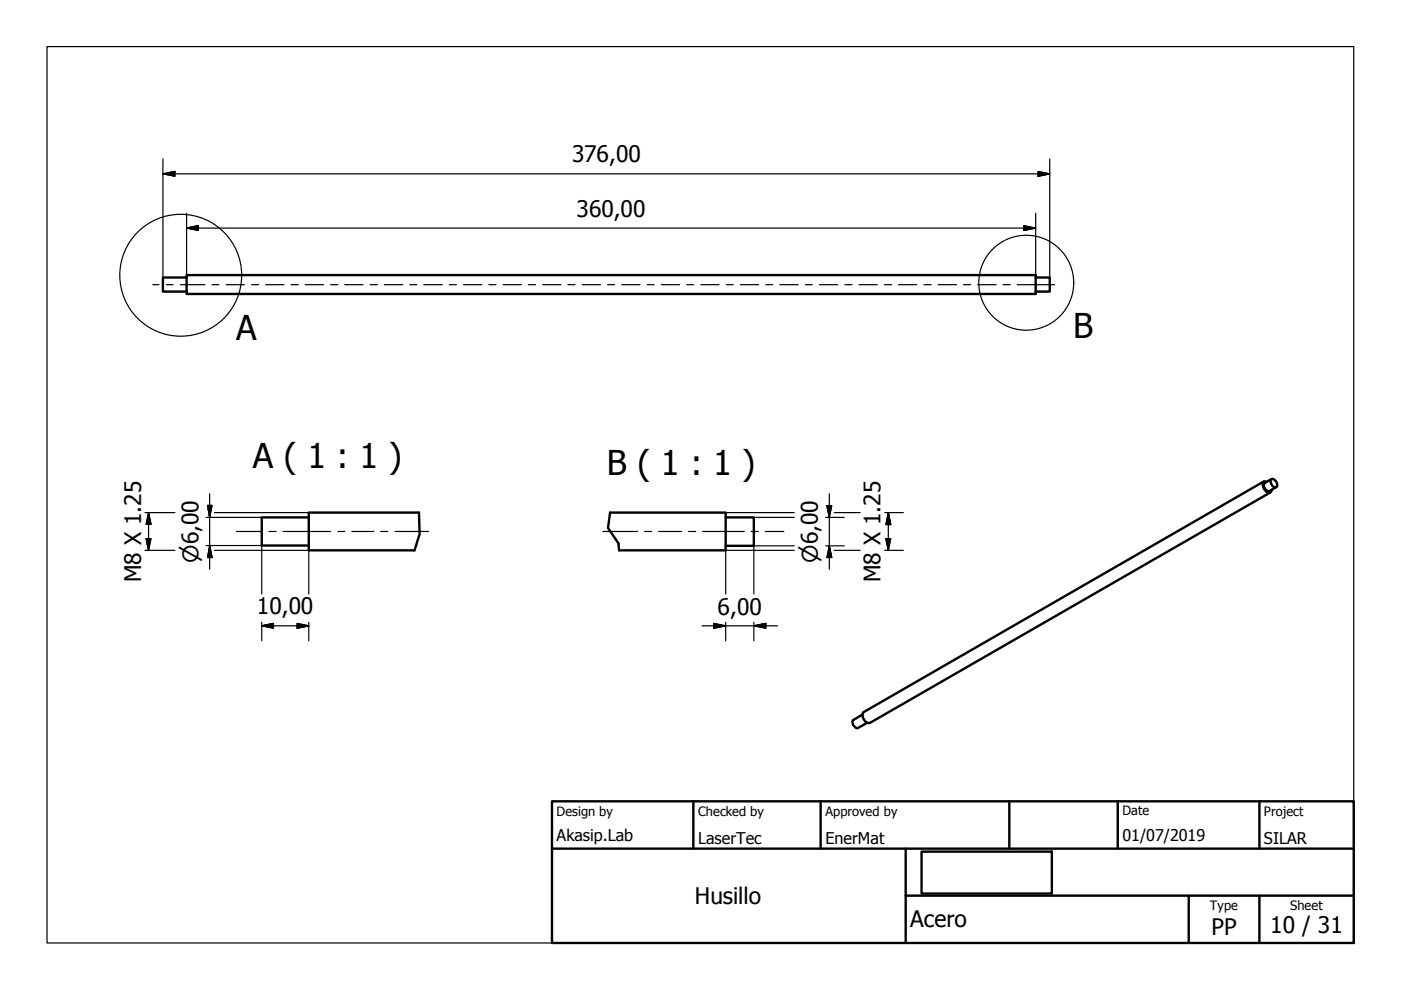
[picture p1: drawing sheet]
<svg xmlns="http://www.w3.org/2000/svg" width="297mm" height="210mm" viewBox="0 0 297 210" stroke-linecap="round" stroke-linejoin="round" font-family="sans-serif">
<!-- layer: Visible (ISO) -->
<path d="M39.6 58.8h-5.1v3h5.1M39.6 58.3h180v4h-180zM219.6 58.8h3v3h-3M65.5 109.7h-10v6h10M88.8 108.7h-23.3v8h22.4M129.3 108.7h24.6v8h-22.6M153.9 109.7h5.9v6h-5.9M268 102.1l-84.9 48.9a1.52 1.52 0 0 0 1.4 2.3l84.8-48.9M268.6 102.1h-.3a.49 .49 0 0 0-.6 .6l.2 .8a1.09 1.09 0 0 0 1.5 .9l.2-.5M269.4 101.8l.2-.2a1.01 1.01 0 0 1 1.2 1.2l-.2 .5a1.12 1.12 0 0 1-1.2-1.3zM269.6 101.6l-1.4 .8a1.14 1.14 0 0 0 1 1.7l1.4-.8M182.9 151.5l-1.9 1.1a1.07 1.07 0 0 0 .3 1.5l.2 .2h.4l1.9-1" fill="none" stroke="#000" stroke-width=".51"/>
<!-- layer: Break Line (ISO) -->
<path d="M88.8 108.7l.2 4.6-1.1 3.4M129.3 108.7l-.4 3.2 2.2 3.3 .2 1.5" fill="none" stroke="#000" stroke-width=".51"/>
<!-- layer: Detail Boundary (ISO) -->
<g fill="none" stroke="#000" stroke-width=".25">
<circle cx="38.3" cy="58.4" r="12.9"/>
<circle cx="217.6" cy="59.9" r="10.1"/>
</g>
<!-- layer: Sketch Geometry (ISO) -->
<path d="M10 9.9h277v190h-277z" fill="none" stroke="#000" stroke-width=".25"/>
<!-- layer: Title (ISO) -->
<path d="M117 169.9h170v30h-170zM117 179.9h170M147 169.9v10M174 169.9v10M192 179.9v20M214 169.9v10M237 169.9v10M267 169.9v10M192 189.9h95M195.4 180.6h27.6v8.9h-27.6zM252 189.9v10M267 189.9v10" fill="none" stroke="#000" stroke-width=".51"/>
<!-- layer: Centerline (ISO) -->
<g fill="none" stroke="#000" stroke-width=".25">
<path d="M32.4 60.4h1.3M35.2 60.4h1.5M38.2 60.4h5.2M45 60.4h1.4M47.9 60.4h3.9M53.3 60.4h1.6M56.3 60.4h3.9M61.7 60.4h1.5M64.7 60.4h3.9M70.1 60.4h1.5M73.1 60.4h3.9M78.5 60.4h1.5"/>
<path d="M81.5 60.4h3.9M86.9 60.4h1.5M89.9 60.4h3.9M95.2 60.4h1.6M98.2 60.4h4M103.6 60.4h1.6M106.7 60.4h3.9M112 60.4h1.5M115.1 60.4h3.8M120.4 60.4h1.5M123.4 60.4h3.9M128.8 60.4h1.5"/>
<path d="M131.8 60.4h3.9M137.2 60.4h1.5M140.2 60.4h3.9M145.6 60.4h1.5M148.6 60.4h3.9M154 60.4h1.4M157 60.4h3.8M162.4 60.4h1.4M165.4 60.4h3.8M170.8 60.4h1.4M173.7 60.4h3.9M179.1 60.4h1.6"/>
<path d="M182.1 60.4h3.9M187.5 60.4h1.5M190.5 60.4h3.9M195.9 60.4h1.5M198.9 60.4h3.9M204.3 60.4h1.5M207.3 60.4h3.9M212.7 60.4h1.5M215.6 60.4h8M50.1 112.7h5.4M57 112.7h1.5M60 112.7h10.1"/>
<path d="M71.6 112.7h1.5M74.6 112.7h4.6M80.7 112.7h1.5M83.8 112.7h7.1M127.8 112.7h7.4M136.7 112.7h1.5M139.6 112.7h4.9M146 112.7h1.5M149 112.7h8.8M159.3 112.7h1.5M162.2 112.7h4"/>
</g>
<!-- layer: Dimension (ISO) -->
<g fill="none" stroke="#000" stroke-width=".25">
<path d="M34.5 36.9l2.6-.5v1zM34.5 36.9h188.1M34.5 33.7v25.1M220.1 36.4l2.5 .5-2.5 .5zM222.6 33.7v25.1M39.6 48.4l2.4-.5v1zM39.6 48.4h180M39.6 45.2v13.1M217 47.9l2.6 .5-2.6 .5zM219.6 45.2v13.1M30.7 108.7h6.4M30.7 116.7h6.4"/>
<path d="M31 114.2h1l-.5 2.5zM31.5 108.7l.5 2.5h-1zM31.5 108.7v8M43.7 109.7h11.8M43.7 115.7h11.8v10.3M44 107.2h1l-.6 2.5zM44.4 115.7l.6 2.5h-1zM44.4 104.7v16M45.5 108.7h20M45.5 116.7h20v9.3M153.9 108.7h14.5M159.8 109.7h8.6"/>
<path d="M168.4 116.7h-14.5v9.3M168.4 115.7h-8.6v10.3M175.1 109.7h3.9M175.1 115.7h3.9M175.3 107.2h1l-.5 2.5zM175.8 115.7l.5 2.5h-1zM175.8 104.7v16M176.8 108.7h5.6M176.8 116.7h5.6M187.6 108.7h3.9M187.6 116.7h3.9M187.8 114.2h1l-.5 2.5z"/>
<path d="M188.3 108.7l.5 2.5h-1zM188.3 108.7v8M55.5 132.7l2.5-.5v1zM55.5 132.7h10M55.5 131.9v4M63 132.2l2.5 .5-2.5 .5zM65.5 131.9v4M148.8 132.7h16M151.3 132.2l2.6 .5-2.6 .5zM153.9 131.9v4M159.8 132.7l2.6-.5v1zM159.8 131.9v4"/>
</g>
<g fill="#000" stroke="#000" stroke-width=".25">
<path d="M34.5 36.9l2.6-.5zM34.5 36.9l2.6-.5v1zM220.1 37.4l2.5-.5zM220.1 36.4l2.5 .5-2.5 .5zM39.6 48.4l2.4-.5zM39.6 48.4l2.4-.5v1zM217 48.9l2.6-.5zM217 47.9l2.6 .5-2.6 .5zM31 114.2l.5 2.5zM31 114.2h1l-.5 2.5zM31.5 108.7l.5 2.5zM31.5 108.7l.5 2.5h-1z"/>
<path d="M44 107.2l.4 2.5zM44 107.2h1l-.6 2.5zM44.4 115.7l.6 2.5zM44.4 115.7l.6 2.5h-1zM175.3 107.2l.5 2.5zM175.3 107.2h1l-.5 2.5zM175.8 115.7l.5 2.5zM175.8 115.7l.5 2.5h-1zM187.8 114.2l.5 2.5zM187.8 114.2h1l-.5 2.5zM188.3 108.7l.5 2.5zM188.3 108.7l.5 2.5h-1z"/>
<path d="M55.5 132.7l2.5-.5zM55.5 132.7l2.5-.5v1zM63 133.2l2.5-.5zM63 132.2l2.5 .5-2.5 .5zM151.3 133.2l2.6-.5zM151.3 132.2l2.6 .5-2.6 .5zM159.8 132.7l2.6-.5zM159.8 132.7l2.6-.5v1z"/>
</g>
<g font-size="7.2">
<text x="227.5" y="71.6">B</text>
<text x="50.1" y="72.2">A</text>
<text x="53.6" y="99.3">A ( 1 : 1 )</text>
<text x="128.7" y="100.7">B ( 1 : 1 )</text>
</g>
<g font-size="4.8">
<text x="121.3" y="34.5">376,00</text>
<text x="122.2" y="45.9">360,00</text>
<text x="29.9" y="123.4" transform="rotate(-90 29.9 123.4)">M8 X 1.25</text>
<text x="186.7" y="123.4" transform="rotate(-90 186.7 123.4)">M8 X 1.25</text>
<text x="54.5" y="130.3">10,00</text>
<text x="152.1" y="130.3">6,00</text>
<text x="147.3" y="191.7">Husillo</text>
<text x="193" y="196.6">Acero</text>
<text x="269.3" y="197.8">10 / 31</text>
<text x="256.9" y="198.2">PP</text>
</g>
<g font-size="4.6">
<text x="42.1" y="119.3" transform="rotate(-90 42.1 119.3)">⌀6,00</text>
<text x="173.4" y="119.4" transform="rotate(-90 173.4 119.4)">⌀6,00</text>
</g>
<g font-size="3.4">
<text x="118" y="178.2">Akasip.Lab</text>
<text x="148" y="178.9">LaserTec</text>
<text x="175" y="178.9">EnerMat</text>
<text x="238" y="178.3">01/07/2019</text>
<text x="268" y="178.9">SILAR</text>
</g>
<g font-size="2.7">
<text x="118" y="173">Design by</text>
<text x="148" y="173">Checked by</text>
<text x="175" y="173">Approved by</text>
<text x="238" y="172.9">Date</text>
<text x="268" y="172.9">Project</text>
<text x="256.5" y="192.9">Type</text>
<text x="273.6" y="193">Sheet</text>
</g>
</svg>
